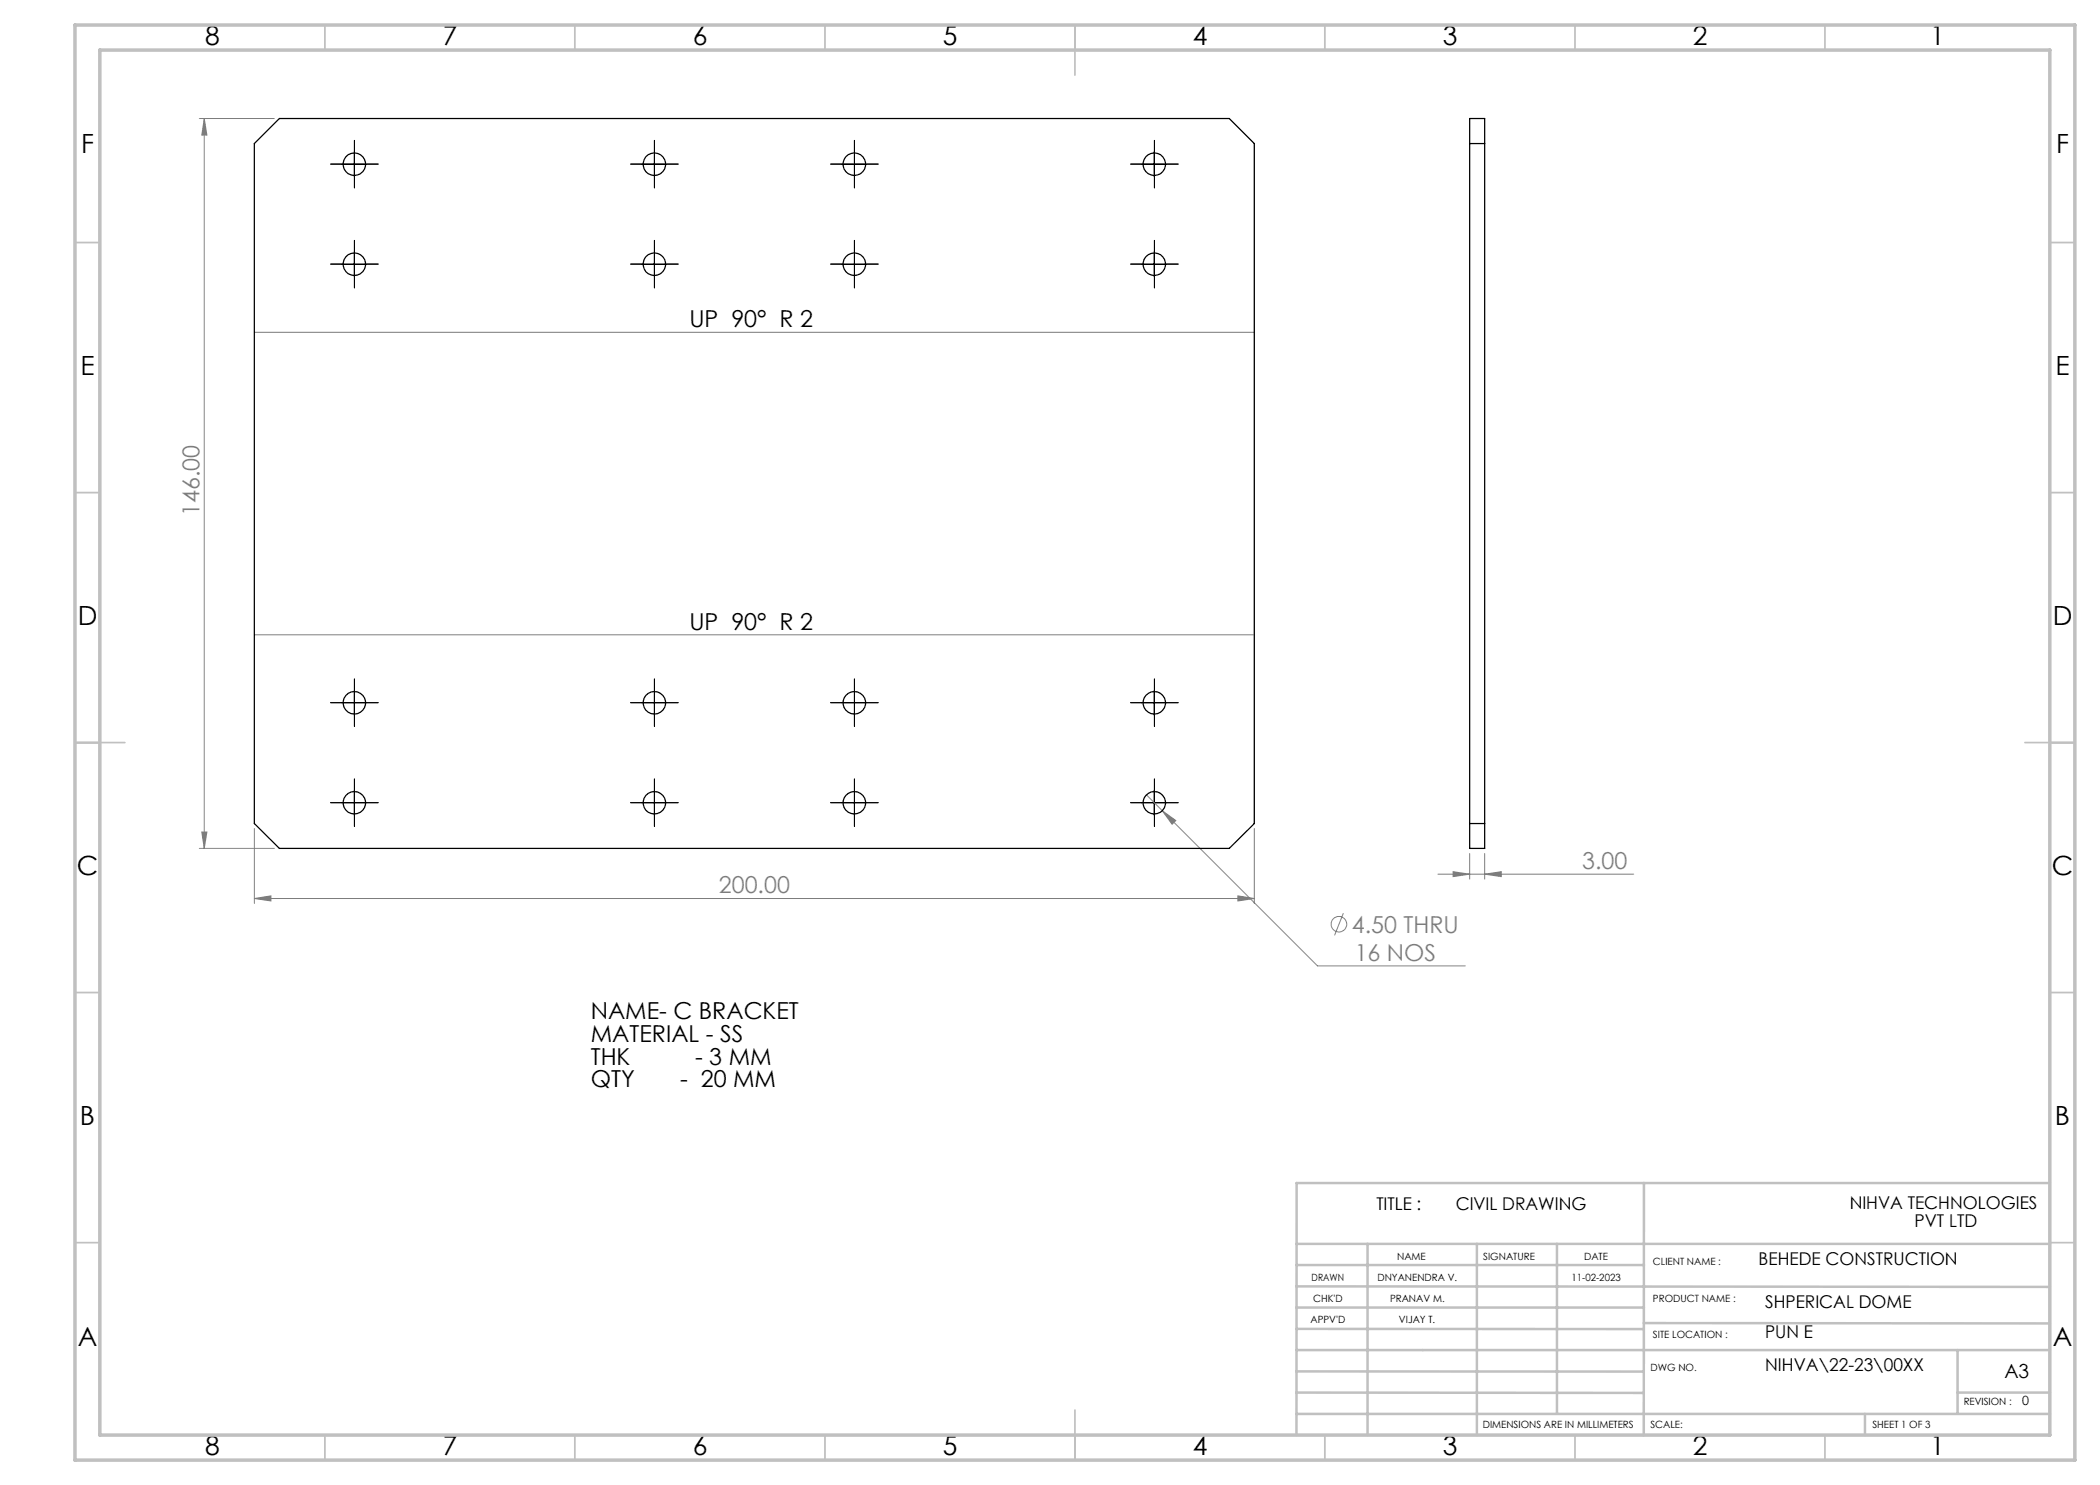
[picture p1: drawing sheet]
<svg xmlns="http://www.w3.org/2000/svg" width="420mm" height="297mm" viewBox="0 0 420 297" stroke-linecap="round" stroke-linejoin="round" font-family="sans-serif">
<g fill="none" stroke="#808080" stroke-width=".2">
<path d="M39.9 23.7h15M40.9 23.7v146M40.9 23.7l.5 3.3h-1zM50.9 66.5h200M50.9 127h200M229.3 159l3.1 3.1M39.9 169.7h15M40.4 166.4h1l-.5 3.3zM50.9 179.7l3.3-.5v1zM50.9 165.7v15M50.9 179.7h200M232.4 162.1l2.8 2-.8 .7z"/>
<path d="M232.4 162.1l31.1 31.1h29.6M247.6 179.2l3.3 .5-3.3 .5zM250.9 165.7v15M287.6 174.8h39.1M290.6 174.3l3.3 .5-3.3 .5zM293.9 170.7v5.1M296.9 174.8l3.3-.5v1zM296.9 170.7v5.1M268.7 182.6l-1.8 4.5"/>
<circle cx="267.8" cy="184.8" r="1.55"/>
</g>
<g fill="none" stroke="#000" stroke-width=".2" stroke-dasharray="15.2 1.3 1.3 1.3">
<path d="M68.4 32.8h-2.3M70.9 30.3v-2.2M70.9 35.3v2.3M73.4 32.8h2.2M128.4 32.8h-2.3M130.9 30.3v-2.2M130.9 35.3v2.3M133.4 32.8h2.2M168.4 32.8h-2.3M170.9 30.3v-2.2M170.9 35.3v2.3M173.4 32.8h2.2"/>
<path d="M228.4 32.8h-2.3M230.9 30.3v-2.2M230.9 35.3v2.3M233.4 32.8h2.2M68.4 52.8h-2.3M70.9 50.3v-2.2M70.9 55.3v2.3M73.4 52.8h2.2M128.4 52.8h-2.3M130.9 50.3v-2.2M130.9 55.3v2.3M133.4 52.8h2.2"/>
<path d="M168.4 52.8h-2.3M170.9 50.3v-2.2M170.9 55.3v2.3M173.4 52.8h2.2M228.4 52.8h-2.3M230.9 50.3v-2.2M230.9 55.3v2.3M233.4 52.8h2.2M70.9 138v-2.2M130.9 138v-2.2M170.9 138v-2.2M230.9 138v-2.2"/>
<path d="M68.4 140.5h-2.3M70.9 143v2.3M70.9 158v-2.2M73.4 140.5h2.2M128.4 140.5h-2.3M130.9 158v-2.2M130.9 143v2.3M133.4 140.5h2.2M168.4 140.5h-2.3M170.9 158v-2.2M170.9 143v2.3M173.4 140.5h2.2"/>
<path d="M228.4 140.5h-2.3M230.9 143v2.3M230.9 158v-2.2M233.4 140.5h2.2M68.4 160.5h-2.3M70.9 163v2.3M73.4 160.5h2.2M128.4 160.5h-2.3M130.9 163v2.3M133.4 160.5h2.2M168.4 160.5h-2.3M170.9 163v2.3"/>
<path d="M173.4 160.5h2.2M228.4 160.5h-2.3M230.9 163v2.3M233.4 160.5h2.2"/>
</g>
<g fill="none" stroke="#000" stroke-width=".2">
<path d="M68.4 32.8h5M70.9 30.3v5M128.4 32.8h5M130.9 30.3v5M168.4 32.8h5M170.9 30.3v5M228.4 32.8h5M230.9 30.3v5M68.4 52.8h5M70.9 50.3v5M128.4 52.8h5M130.9 50.3v5"/>
<path d="M168.4 52.8h5M170.9 50.3v5M228.4 52.8h5M230.9 50.3v5M70.9 138.1v4.9M130.9 138.1v4.9M170.9 138.1v4.9M230.9 138.1v4.9M68.4 140.5h5M70.9 158v5.1M128.4 140.5h5M130.9 158v5.1"/>
<path d="M168.4 140.5h5M170.9 158v5.1M228.4 140.5h5M230.9 158v5.1M68.4 160.5h5M128.4 160.5h5M168.4 160.5h5M228.4 160.5h5"/>
</g>
<g fill="none" stroke="#c0c0c0" stroke-width=".35">
<path d="M65 5v5M115 5v5M165 5v5M215 5v10M265 5v5M315 5v5M365 5v5M15 48.5h5M410 48.5h5M15 98.5h5M410 98.5h5M15 148.5h10"/>
<path d="M405 148.5h10M15 198.5h5M410 198.5h5M15 248.5h5M410 248.5h5M65 287v5M115 287v5M165 287v5M215 282v10M265 287v5M315 287v5M365 287v5"/>
</g>
<g fill="none" stroke="#c0c0c0" stroke-width=".5">
<path d="M328.8 236.6v50.5M410 236.6h-150.7v50.4M259.3 248.8h150.7M259.3 257.3l150.7 .1M259.3 253h69.5M273.5 248.8v38.2M295.4 248.8v38.2M311.4 248.8v34M259.3 265.8h69.5M259.3 261.5h69.5M259.3 278.5l69.5 .1M259.3 274.3h69.5"/>
<path d="M259.3 270h150.7M328.8 264.6l81.2 .1M391.5 270v12.8M391.5 278.5h18.5M259.3 282.8h150.7M373 282.8v4.2"/>
</g>
<path d="M15 5h400v287h-400zM20 10h390v277h-390z" fill="none" stroke="#c0c0c0" stroke-width=".7"/>
<g fill="#808080">
<path d="M50.9 179.7l3.3-.5v1zM247.6 179.2l3.3 .5-3.3 .5zM232.4 162.1l2 2.7 .8-.7z"/>
<path d="M290.6 174.3l3.3 .5-3.3 .5zM296.9 174.8l3.3-.5v1z"/>
<path d="M40.9 23.7l.5 3.3h-1zM40.4 166.4h1l-.5 3.3z"/>
</g>
<g fill="none" stroke="#000" stroke-width=".25">
<path d="M50.9 28.7l5-5h190l5 5v136l-5 5h-190l-5-5zM293.9 23.7h3v146h-3zM293.9 28.7h3M293.9 164.7h3"/>
<circle cx="70.9" cy="32.8" r="2.25"/>
<circle cx="130.9" cy="32.8" r="2.25"/>
<circle cx="170.9" cy="32.8" r="2.26"/>
<circle cx="230.9" cy="32.8" r="2.25"/>
<circle cx="70.9" cy="52.8" r="2.25"/>
<circle cx="130.9" cy="52.8" r="2.25"/>
<circle cx="170.9" cy="52.8" r="2.26"/>
<circle cx="230.9" cy="52.8" r="2.25"/>
<circle cx="70.9" cy="140.6" r="2.24"/>
<circle cx="130.9" cy="140.6" r="2.24"/>
<circle cx="170.9" cy="140.5" r="2.25"/>
<circle cx="230.9" cy="140.6" r="2.24"/>
<circle cx="70.9" cy="160.6" r="2.24"/>
<circle cx="130.9" cy="160.6" r="2.24"/>
<circle cx="170.9" cy="160.6" r="2.25"/>
<circle cx="230.9" cy="160.6" r="2.24"/>
</g>
<g font-size="5.3">
<text x="41" y="8.9">8</text>
<text x="88.5" y="8.9">7</text>
<text x="138.5" y="8.9">6</text>
<text x="188.5" y="8.9">5</text>
<text x="238.5" y="8.9">4</text>
<text x="288.5" y="8.9">3</text>
<text x="338.5" y="8.9">2</text>
<text x="386" y="8.9">1</text>
<text x="16.2" y="30.7">F</text>
<text x="411.2" y="30.7">F</text>
<text x="16.1" y="74.9">E</text>
<text x="411.1" y="74.9">E</text>
<text x="15.5" y="124.9">D</text>
<text x="410.5" y="124.9">D</text>
<text x="15.4" y="174.9">C</text>
<text x="410.4" y="174.9">C</text>
<text x="16" y="224.9">B</text>
<text x="411" y="224.9">B</text>
<text x="15.5" y="269.2">A</text>
<text x="410.5" y="269.2">A</text>
<text x="41" y="290.9">8</text>
<text x="88.5" y="290.9">7</text>
<text x="138.5" y="290.9">6</text>
<text x="188.5" y="290.9">5</text>
<text x="238.5" y="290.9">4</text>
<text x="288.5" y="290.9">3</text>
<text x="338.5" y="290.9">2</text>
<text x="386" y="290.9">1</text>
</g>
<g font-size="4.7">
<text x="137.9" y="65.4">UP 90° R 2</text>
<text x="137.9" y="125.9">UP 90° R 2</text>
<text x="118.2" y="203.9">NAME- C BRACKET</text>
<text x="118.2" y="208.4">MATERIAL - SS</text>
<text x="118.2" y="212.9">THK</text>
<text x="139" y="212.9">- 3 MM</text>
<text x="118.2" y="217.5">QTY</text>
<text x="136" y="217.5">- 20 MM</text>
</g>
<g font-size="4.7" fill="#808080">
<text x="39.9" y="103.2" transform="rotate(-90 39.9 103.2)">146.00</text>
<text x="316.4" y="173.8">3.00</text>
<text x="143.8" y="178.7">200.00</text>
<text x="270.4" y="186.5">4.50 THRU</text>
<text x="270.9" y="192.1">16 NOS</text>
</g>
<text font-size="3.9" x="400.9" y="275.5">A3</text>
<g font-size="3.5">
<text x="275.3" y="242.1">TITLE :</text>
<text x="291.1" y="242.1">CIVIL DRAWING</text>
<text x="369.9" y="241.8">NIHVA TECHNOLOGIES</text>
<text x="382.9" y="245.3">PVT LTD</text>
<text x="351.7" y="253">BEHEDE CONSTRUCTION</text>
<text x="353" y="261.7">SHPERICAL DOME</text>
<text x="353" y="267.6">PUN E</text>
<text x="353" y="274.3">NIHVA\22-23\00XX</text>
</g>
<text font-size="2.5" x="404.4" y="281">0</text>
<g font-size="2">
<text x="279.4" y="251.9">NAME</text>
<text x="296.6" y="251.9">SIGNATURE</text>
<text x="316.8" y="251.9">DATE</text>
<text x="262.3" y="256.1">DRAWN</text>
<text x="275.5" y="256.1">DNYANENDRA V.</text>
<text x="314.3" y="256.1">11-02-2023</text>
<text x="330.6" y="253">CLIENT NAME :</text>
<text x="262.6" y="260.3">CHK'D</text>
<text x="278" y="260.3">PRANAV M.</text>
<text x="330.6" y="260.3">PRODUCT NAME :</text>
<text x="262.1" y="264.6">APPV'D</text>
<text x="279.8" y="264.6">VIJAY T.</text>
<text x="330.6" y="267.5">SITE LOCATION :</text>
<text x="330.1" y="274.2">DWG NO.</text>
<text x="392.7" y="281">REVISION :</text>
<text x="296.6" y="285.6">DIMENSIONS ARE IN MILLIMETERS</text>
<text x="330.1" y="285.6">SCALE:</text>
<text x="374.5" y="285.6">SHEET 1 OF 3</text>
</g>
</svg>
